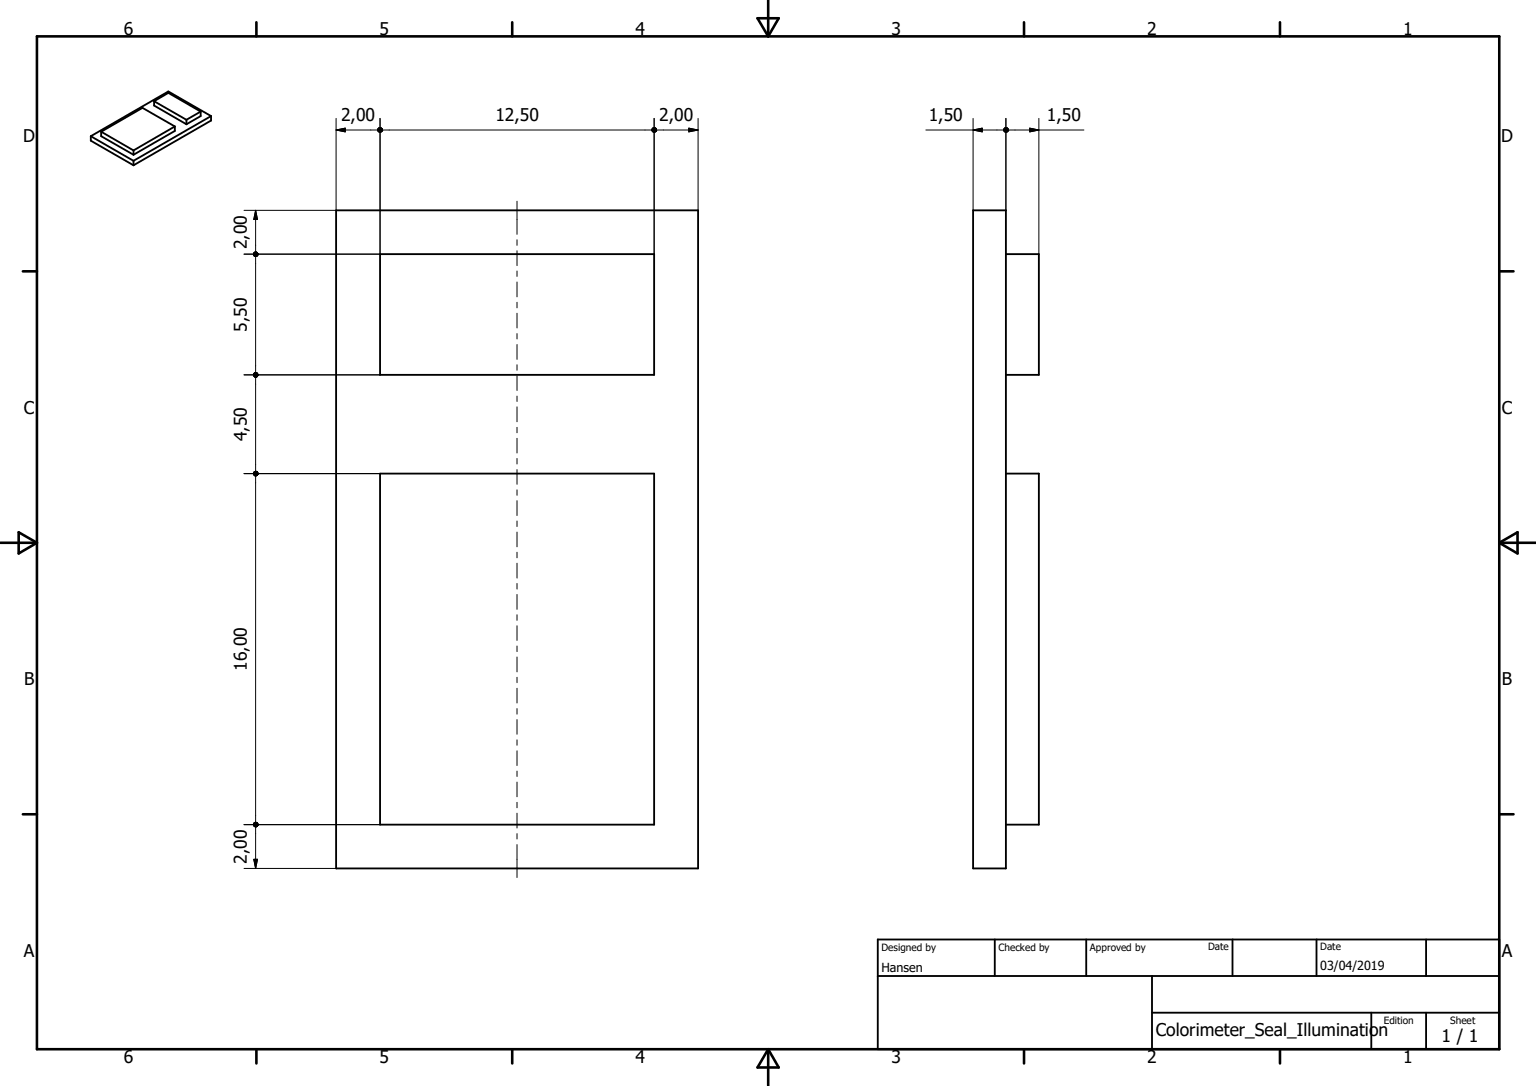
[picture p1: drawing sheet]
<svg xmlns="http://www.w3.org/2000/svg" width="420mm" height="297mm" viewBox="0 0 420 297" stroke-linecap="round" stroke-linejoin="round" font-family="sans-serif">
<g fill="none" stroke="#000" stroke-width=".51">
<path d="M24.8 37.3v1.2l11.7 6.7M24.8 37.3l11.7 6.7M27.7 36v1.3l8.8 5M27.7 36l8.8 5.1M42.2 27.7v1.2l8.8 5.1M42.2 27.7l3.8-2.3 8.9 5.1M42.2 27.7l8.8 5.1M47.8 34.6v1.2l-11.3 6.5M47.8 34.6l-8.8-5.1-11.3 6.5M47.8 34.6l-11.3 6.5M51 32.8v1.2M54.9 30.5v1.2l-3.9 2.3"/>
<path d="M54.9 30.5l-3.9 2.3M57.7 31.7l-11.7-6.7-21.2 12.3M57.7 31.7v1.3l-21.2 12.2M57.7 31.7l-21.2 12.3M36.5 41.1v1.2M36.5 44v1.2M91.9 57.5h99.1v180h-99.1zM266.2 57.5h9v180h-9zM104 69.5h74.9v33h-74.9zM275.2 69.5h9v33h-9M104 129.5h74.9v96.1h-74.9zM275.2 129.5h9v96.1h-9"/>
<path d="M240.1 257h170v30h-170zM272.1 257v10M297.1 257v10M337.1 257v10M360.1 257v10M390.1 257v10M240.1 267h170M315.1 277h95M315.1 267v20M375.1 277v10M390.1 277v10"/>
</g>
<g fill="none" stroke="#000" stroke-width=".71">
<path d="M10.1 9.9h400v277.1h-400zM70.1 6.1v3.8M140.1 6.1v3.8M207.2 5h5.8l-2.9 4.9zM210.1 0v9.9M280.1 6.1v3.8M350.1 6.1v3.8M6.3 74.2h3.8M410.1 74.2h3.9M.1 148.5h10M5.1 145.6l5 2.9-5 2.9zM410.1 148.5h10"/>
<path d="M410.1 148.5l5-2.9v5.8zM6.3 222.7h3.8M410.1 222.7h3.9M70.1 287v3.9M140.1 287v3.9M210.1 287v10M210.1 287l2.9 5h-5.8zM280.1 287v3.9M350.1 287v3.9"/>
</g>
<g fill="none" stroke="#000" stroke-width=".27">
<path d="M91.9 35.6l2.5-.5v1zM91.9 32.4v25.1h-25.2M91.9 35.6h11.4M103.3 35.4l1.3 .2h-1.3zM103.3 35.6h1.3l-1.2 .2zM103.4 35.3l1.2 .3-1.3-.2zM103.4 35.8l1.2-.2-1.1 .4zM103.5 35.1l1.1 .5zM103.5 35.1l1.1 .5-1.2-.3zM103.5 36l1.1-.4zM103.6 35l.2-.1 .8 .7zM103.6 36.1l1-.5-.8 .6z"/>
<path d="M103.8 34.9l.8 .7zM103.8 36.2l.8-.6zM104 34.9l.6 .7zM104 36.2l.6-.6zM104 32.4v37.1h-37.3M104.2 35l.4 .6zM104.3 35.1l.3 .5zM104.5 35.2l.1 .4zM104.6 35.6l-.4 .5zM104.6 35.6l-.3 .4zM104.6 35.6l-.1 .3zM104.6 35.6v.1z"/>
<path d="M104.6 35.6h73.7M178.3 35.4l1.3 .2h-1.3zM178.3 35.6h1.3l-1.2 .2zM178.4 35.3l1.2 .3-1.3-.2zM178.4 35.8l1.2-.2-1.1 .4zM178.5 35.1l.1-.1 1 .6zM178.5 35.1l1.1 .5-1.2-.3zM178.5 36l1.1-.4-1 .5zM178.6 35l.2-.1 .8 .7zM178.6 36.1l1-.5-.8 .6zM178.8 34.9l.8 .7zM178.8 36.2l.8-.6z"/>
<path d="M178.9 32.4v37.1M179 34.9l.6 .7zM179 36.2l.6-.6zM179.1 35l.5 .6zM179.4 35.1l.2 .5zM179.5 35.2l.1 .4zM179.6 35.6l-.5 .5zM179.6 35.6l-.2 .4zM179.6 35.6l-.1 .3zM179.6 35.6l-.1 .1zM179.6 35.6h11.4M188.4 35.1l2.6 .5-2.6 .5z"/>
<path d="M191 32.4v25.1M253.3 35.6h21.2M266.2 35.6l2.5-.5v1zM266.2 32.4v25.1M274.6 35.4l1.2 .2h-1.2zM274.6 35.6h1.2l-1.2 .2zM274.6 35.3l1.2 .3-1.2-.2zM274.6 35.8l1.2-.2-1.1 .4zM274.7 35.1l1.1 .5zM274.7 35.1l1.1 .5-1.2-.3zM274.7 36l1.1-.4zM274.9 35l.1-.1 .8 .7z"/>
<path d="M274.9 36.1l.9-.5-.8 .6zM275 34.9l.8 .7zM275 36.2l.8-.6zM275.2 32.4v25.1M275.2 34.9l.6 .7zM275.4 35l.4 .6zM275.5 35.1l.3 .5zM275.7 35.2l.1 .4zM275.8 35.6l-.6 .6zM275.8 35.6l-.4 .5zM275.8 35.6l-.3 .4zM275.8 35.6l-.1 .3z"/>
<path d="M275.8 35.6v.1zM275.8 35.6h20.7M281.7 35.1l2.5 .5-2.5 .5zM284.2 32.4v37.1M69.9 57.5l.5 2.5h-1zM69.9 57.5v11.4M141.4 55v9.1M69.3 69.5h1.3l-1.3 .1zM69.3 69.6l1.3-.1-1.2 .3zM69.4 69.3l.1-.2 1.1 .4zM69.4 69.3l1.2 .2h-1.3zM69.4 69.8l1.2-.3-1.1 .5z"/>
<path d="M69.5 69.1l.1-.1 1 .5zM69.5 70l1.1-.5-1 .6zM69.6 69l.2-.1 .8 .6zM69.6 70.1l1-.6zM69.8 68.9l.8 .6zM69.8 70.1l.8-.6zM69.9 70.1v31.8M70 68.9l.6 .6zM70.2 69l.4 .5zM70.3 69l.3 .5zM70.4 69.2l.2 .3zM70.6 69.5l-.6 .6z"/>
<path d="M70.6 69.5l-.4 .6zM70.6 69.5l-.3 .5zM70.6 69.5l-.2 .4zM70.6 69.5v.2zM141.4 65.6v1.5M141.4 68.6v4M141.4 74.1v1.5M141.4 77.1v4.1M141.4 82.7v1.5M141.4 85.7v4M141.4 91.2v1.5M141.4 94.2v4.1"/>
<path d="M141.4 99.8v1.5M66.7 102.5h37.3M69.3 102.4l1.3 .1-1.3 .1zM69.3 102.6l1.3-.1-1.2 .3zM69.4 102.3l1.2 .2-1.3-.1zM69.4 102.8l1.2-.3-1.1 .5zM69.5 102.1l.1-.1 1 .5zM69.5 102.1l1.1 .4-1.2-.2zM69.5 103l1.1-.5-1 .6zM69.6 102l1 .5zM69.6 103.1l1-.6-.8 .7zM69.8 101.9h.2l.6 .6z"/>
<path d="M69.8 103.2l.8-.7zM69.9 103.2v25.7M70 101.9l.6 .6zM70.2 102l.4 .5zM70.3 102l.3 .5zM70.4 102.2l.2 .3zM70.6 102.5l-.6 .7zM70.6 102.5l-.4 .6zM70.6 102.5l-.3 .5zM70.6 102.5l-.2 .4zM70.6 102.5v.2zM141.4 102.8v4"/>
<path d="M141.4 108.3v1.5M141.4 111.3v4.1M141.4 116.9v1.5M141.4 119.9v4M66.7 129.5h37.3M69.3 129.5h1.3l-1.3 .1zM69.3 129.6l1.3-.1-1.2 .3zM69.4 129.3l1.2 .2h-1.3zM69.4 129.8l1.2-.3-1.1 .5zM69.5 129.1l.1-.1 1 .5zM69.5 129.1l1.1 .4-1.2-.2zM69.5 130l1.1-.5-1 .6z"/>
<path d="M69.6 129l1 .5zM69.6 130.1l1-.6-.8 .7zM69.8 128.9h.2l.6 .6zM69.8 130.2l.8-.7zM69.9 130.2v94.7M70 128.9l.6 .6zM70.2 128.9l.4 .6zM70.3 129l.3 .5zM70.4 129.2l.2 .3zM70.6 129.5l-.6 .7zM70.6 129.5l-.4 .6zM70.6 129.5l-.3 .5z"/>
<path d="M70.6 129.5l-.2 .4zM70.6 129.5v.2zM141.4 125.4v1.5M141.4 128.4v4.1M141.4 134v1.5M141.4 136.9v4.1M141.4 142.5v1.5M141.4 145.5v4.1M141.4 151v1.6M141.4 154.1v4M141.4 159.6v1.5M141.4 162.6v4.1"/>
<path d="M141.4 168.1v1.6M141.4 171.2v4M141.4 176.7v1.5M141.4 179.7v4.1M141.4 185.3v1.4M141.4 188.3v4M141.4 193.8v1.5M141.4 196.8v4M141.4 202.4v1.4M141.4 205.4v4M141.4 210.9v1.5M141.4 213.9v4"/>
<path d="M141.4 219.5v1.4M66.7 237.5h25.2M66.7 225.6h37.3M69.3 225.4l1.3 .2h-1.3zM69.3 225.6h1.3l-1.2 .2zM69.4 225.3l1.2 .3-1.3-.2zM69.4 225.8l1.2-.2-1.1 .4zM69.4 235h1l-.5 2.5zM69.5 225.1l1.1 .5zM69.5 225.1l1.1 .5-1.2-.3zM69.5 226l1.1-.4zM69.6 225l.2-.1 .8 .7z"/>
<path d="M69.6 226.1l1-.5-.8 .5zM69.8 224.9l.8 .7zM69.8 226.1l.8-.5-.6 .6zM69.9 226.2v11.3M70 224.9l.6 .7zM70.2 225l.4 .6zM70.3 225l.3 .6zM70.4 225.2l.2 .4zM70.6 225.6l-.6 .6zM70.6 225.6l-.4 .5zM70.6 225.6l-.3 .4zM70.6 225.6l-.2 .3z"/>
<path d="M70.6 225.6v.1zM141.4 222.4v4.1M141.4 228v1.5M141.4 231v9"/>
</g>
<g fill="#000">
<path d="M91.9 35.6l2.5-.5v1zM104.5 35.2l.1 .4zM104.3 35.1l.3 .5zM104.2 35l.4 .6zM104 34.9l.6 .7zM103.8 34.9l.8 .7zM103.6 35l.2-.1 .8 .7zM103.5 35.1l1.1 .5zM103.5 35.1l1.1 .5-1.2-.3zM103.4 35.3l1.2 .3-1.3-.2zM103.3 35.4l1.3 .2h-1.3zM103.3 35.6h1.3l-1.2 .2z"/>
<path d="M103.4 35.8l1.2-.2-1.1 .4zM103.5 36l1.1-.4zM103.6 36.1l1-.5-.8 .6zM103.8 36.2l.8-.6zM104 36.2l.6-.6zM104.6 35.6l-.4 .5zM104.6 35.6l-.3 .4zM104.6 35.6l-.1 .3zM104.6 35.6v.1zM179.5 35.2l.1 .4zM179.4 35.1l.2 .5zM179.1 35l.5 .6z"/>
<path d="M179 34.9l.6 .7zM178.8 34.9l.8 .7zM178.6 35l.2-.1 .8 .7zM178.5 35.1l.1-.1 1 .6zM178.5 35.1l1.1 .5-1.2-.3zM178.4 35.3l1.2 .3-1.3-.2zM178.3 35.4l1.3 .2h-1.3zM178.3 35.6h1.3l-1.2 .2zM178.4 35.8l1.2-.2-1.1 .4zM178.5 36l1.1-.4-1 .5zM178.6 36.1l1-.5-.8 .6zM178.8 36.2l.8-.6z"/>
<path d="M179 36.2l.6-.6zM179.6 35.6l-.5 .5zM179.6 35.6l-.2 .4zM179.6 35.6l-.1 .3zM179.6 35.6l-.1 .1zM188.4 35.1l2.6 .5-2.6 .5zM266.2 35.6l2.5-.5v1zM275.7 35.2l.1 .4zM275.5 35.1l.3 .5zM275.4 35l.4 .6zM275.2 34.9l.6 .7zM275 34.9l.8 .7z"/>
<path d="M274.9 35l.1-.1 .8 .7zM274.7 35.1l1.1 .5zM274.7 35.1l1.1 .5-1.2-.3zM274.6 35.3l1.2 .3-1.2-.2zM274.6 35.4l1.2 .2h-1.2zM274.6 35.6h1.2l-1.2 .2zM274.6 35.8l1.2-.2-1.1 .4zM274.7 36l1.1-.4zM274.9 36.1l.9-.5-.8 .6zM275 36.2l.8-.6zM275.8 35.6l-.6 .6zM275.8 35.6l-.4 .5z"/>
<path d="M275.8 35.6l-.3 .4zM275.8 35.6l-.1 .3zM275.8 35.6v.1zM281.7 35.1l2.5 .5-2.5 .5zM69.9 57.5l.5 2.5h-1zM70.4 69.2l.2 .3zM70.3 69l.3 .5zM70.2 69l.4 .5zM70 68.9l.6 .6zM69.8 68.9l.8 .6zM69.6 69l.2-.1 .8 .6zM69.5 69.1l.1-.1 1 .5z"/>
<path d="M69.4 69.3l.1-.2 1.1 .4zM69.4 69.3l1.2 .2h-1.3zM69.3 69.5h1.3l-1.3 .1zM69.3 69.6l1.3-.1-1.2 .3zM69.4 69.8l1.2-.3-1.1 .5zM69.5 70l1.1-.5-1 .6zM69.6 70.1l1-.6zM69.8 70.1l.8-.6zM70.6 69.5l-.6 .6zM70.6 69.5l-.4 .6zM70.6 69.5l-.3 .5zM70.6 69.5l-.2 .4z"/>
<path d="M70.6 69.5v.2zM70.4 102.2l.2 .3zM70.3 102l.3 .5zM70.2 102l.4 .5zM70 101.9l.6 .6zM69.8 101.9h.2l.6 .6zM69.6 102l1 .5zM69.5 102.1l.1-.1 1 .5zM69.5 102.1l1.1 .4-1.2-.2zM69.4 102.3l1.2 .2-1.3-.1zM69.3 102.4l1.3 .1-1.3 .1zM69.3 102.6l1.3-.1-1.2 .3z"/>
<path d="M69.4 102.8l1.2-.3-1.1 .5zM69.5 103l1.1-.5-1 .6zM69.6 103.1l1-.6-.8 .7zM69.8 103.2l.8-.7zM70.6 102.5l-.6 .7zM70.6 102.5l-.4 .6zM70.6 102.5l-.3 .5zM70.6 102.5l-.2 .4zM70.6 102.5v.2zM70.4 129.2l.2 .3zM70.3 129l.3 .5zM70.2 128.9l.4 .6z"/>
<path d="M70 128.9l.6 .6zM69.8 128.9h.2l.6 .6zM69.6 129l1 .5zM69.5 129.1l.1-.1 1 .5zM69.5 129.1l1.1 .4-1.2-.2zM69.4 129.3l1.2 .2h-1.3zM69.3 129.5h1.3l-1.3 .1zM69.3 129.6l1.3-.1-1.2 .3zM69.4 129.8l1.2-.3-1.1 .5zM69.5 130l1.1-.5-1 .6zM69.6 130.1l1-.6-.8 .7zM69.8 130.2l.8-.7z"/>
<path d="M70.6 129.5l-.6 .7zM70.6 129.5l-.4 .6zM70.6 129.5l-.3 .5zM70.6 129.5l-.2 .4zM70.6 129.5v.2zM69.4 235h1l-.5 2.5zM70.4 225.2l.2 .4zM70.3 225l.3 .6zM70.2 225l.4 .6zM70 224.9l.6 .7zM69.8 224.9l.8 .7zM69.6 225l.2-.1 .8 .7z"/>
<path d="M69.5 225.1l1.1 .5zM69.5 225.1l1.1 .5-1.2-.3zM69.4 225.3l1.2 .3-1.3-.2zM69.3 225.4l1.3 .2h-1.3zM69.3 225.6h1.3l-1.2 .2zM69.4 225.8l1.2-.2-1.1 .4zM69.5 226l1.1-.4zM69.6 226.1l1-.5-.8 .5zM69.8 226.1l.8-.5-.6 .6zM70.6 225.6l-.6 .6zM70.6 225.6l-.4 .5zM70.6 225.6l-.3 .4z"/>
<path d="M70.6 225.6l-.2 .3zM70.6 225.6v.1z"/>
</g>
<g font-size="4.8">
<text x="33.9" y="9.6">6</text>
<text x="103.8" y="9.6">5</text>
<text x="173.9" y="9.6">4</text>
<text x="243.8" y="9.6">3</text>
<text x="313.8" y="9.6">2</text>
<text x="383.8" y="9.6">1</text>
<text x="93.3" y="33.2">2,00</text>
<text x="135.5" y="33.2">12,50</text>
<text x="180.3" y="33.2">2,00</text>
<text x="254.1" y="33.2">1,50</text>
<text x="286.4" y="33.2">1,50</text>
<text x="6.4" y="38.9">D</text>
<text x="410.7" y="38.9">D</text>
<text x="67.6" y="68.2" transform="rotate(-90 67.6 68.2)">2,00</text>
<text x="67.6" y="90.7" transform="rotate(-90 67.6 90.7)">5,50</text>
<text x="6.6" y="113.1">C</text>
<text x="410.8" y="113.1">C</text>
<text x="67.6" y="120.7" transform="rotate(-90 67.6 120.7)">4,50</text>
<text x="67.6" y="183.5" transform="rotate(-90 67.6 183.5)">16,00</text>
<text x="6.6" y="187.4">B</text>
<text x="410.8" y="187.4">B</text>
<text x="67.6" y="236.2" transform="rotate(-90 67.6 236.2)">2,00</text>
<text x="6.6" y="261.6">A</text>
<text x="410.8" y="261.6">A</text>
<text x="316.1" y="283.5">Colorimeter_Seal_Illumination</text>
<text x="394.3" y="284.9">1 / 1</text>
<text x="33.9" y="290.9">6</text>
<text x="103.8" y="290.9">5</text>
<text x="173.9" y="290.9">4</text>
<text x="243.8" y="290.9">3</text>
<text x="313.8" y="290.9">2</text>
<text x="383.8" y="290.9">1</text>
</g>
<g font-size="3.4">
<text x="241.1" y="265.9">Hansen</text>
<text x="361.1" y="265.4">03/04/2019</text>
</g>
<g font-size="2.7">
<text x="241.1" y="260.1">Designed by</text>
<text x="273.1" y="260.1">Checked by</text>
<text x="298.1" y="260.1">Approved by</text>
<text x="330.4" y="260">Date</text>
<text x="361.1" y="260">Date</text>
<text x="378.5" y="280.1">Edition</text>
<text x="396.7" y="280.1">Sheet</text>
</g>
</svg>
